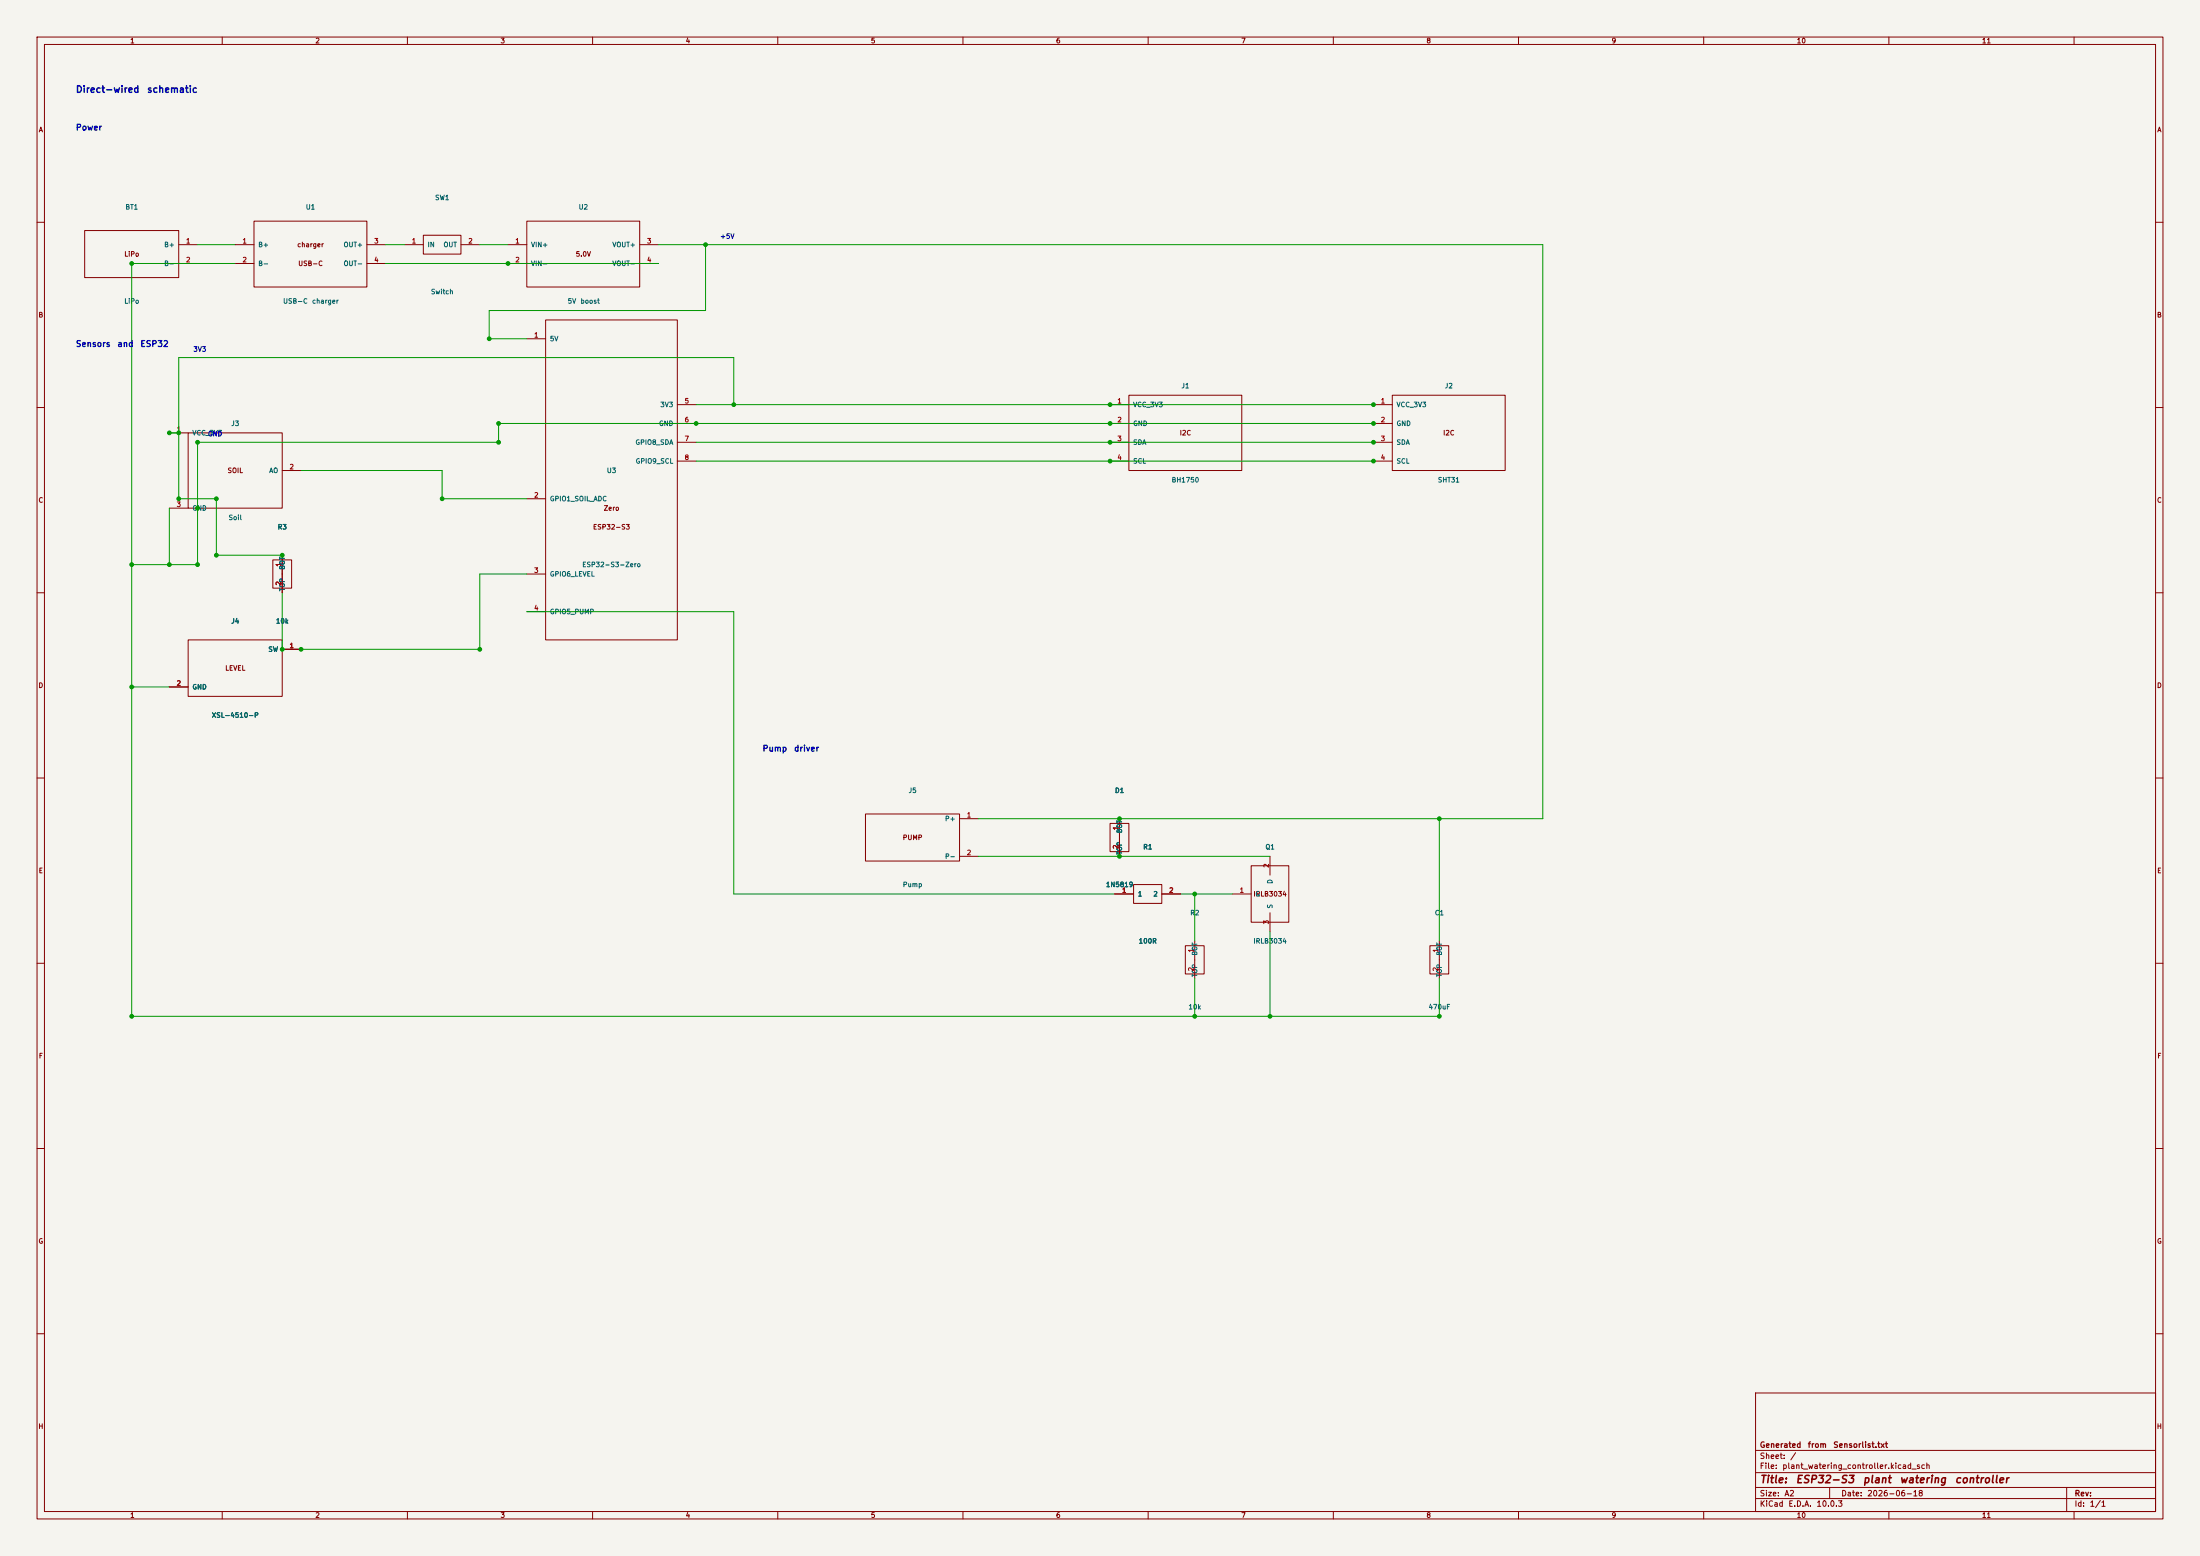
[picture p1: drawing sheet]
(kicad_sch
 (version 20250114)
 (generator "eeschema")
 (generator_version "2.0")
 (paper "A2")
 (title_block
  (title "ESP32-S3 plant watering controller")
  (date "2026-06-18")
  (company "Generated from Sensorlist.txt"))
 (lib_symbols
  (symbol "PlantWatering:Battery_2_Right"
   (pin_names (offset 1.016)) (exclude_from_sim no) (in_bom yes) (on_board yes)
   (property "Reference" "BT" (at 0 -8.89 0) (effects (font (size 1.27 1.27))))
   (property "Value" "Battery_2_Right" (at 0 8.89 0) (effects (font (size 1.27 1.27))))
   (property "Footprint" "" (at 0 0 0) (effects (font (size 1.27 1.27)) (hide yes)))
   (property "Datasheet" "" (at 0 0 0) (effects (font (size 1.27 1.27)) (hide yes)))
   (property "Description" "Two-pin battery connector" (at 0 0 0) (effects (font (size 1.27 1.27)) (hide yes)))
   (symbol "Battery_2_Right_0_1"
    (rectangle (start -12.7 -6.35) (end 12.7 6.35) (stroke (width 0) (type default)) (fill (type none)))
    (text "LiPo" (at 0 0 0) (effects (font (size 1.27 1.27)))))
   (symbol "Battery_2_Right_1_1"
    (pin passive line (at 17.78 2.54 180) (length 5.08) (name "B+" (effects (font (size 1.27 1.27)))) (number "1" (effects (font (size 1.27 1.27)))))
    (pin passive line (at 17.78 -2.54 180) (length 5.08) (name "B-" (effects (font (size 1.27 1.27)))) (number "2" (effects (font (size 1.27 1.27))))))
   (embedded_fonts no))
  (symbol "PlantWatering:Charger_K548"
   (pin_names (offset 1.016)) (exclude_from_sim no) (in_bom yes) (on_board yes)
   (property "Reference" "U" (at 0 -11.43 0) (effects (font (size 1.27 1.27))))
   (property "Value" "Charger_K548" (at 0 11.43 0) (effects (font (size 1.27 1.27))))
   (property "Footprint" "" (at 0 0 0) (effects (font (size 1.27 1.27)) (hide yes)))
   (property "Datasheet" "TP4056 charger module / K548 product page" (at 0 0 0) (effects (font (size 1.27 1.27)) (hide yes)))
   (property "Description" "USB-C 1S Li-ion/LiPo charger module" (at 0 0 0) (effects (font (size 1.27 1.27)) (hide yes)))
   (symbol "Charger_K548_0_1"
    (rectangle (start -15.24 -8.89) (end 15.24 8.89) (stroke (width 0) (type default)) (fill (type none)))
    (text "USB-C" (at 0 -2.54 0) (effects (font (size 1.27 1.27))))
    (text "charger" (at 0 2.54 0) (effects (font (size 1.27 1.27)))))
   (symbol "Charger_K548_1_1"
    (pin passive line (at -20.32 2.54 0) (length 5.08) (name "B+" (effects (font (size 1.27 1.27)))) (number "1" (effects (font (size 1.27 1.27)))))
    (pin passive line (at -20.32 -2.54 0) (length 5.08) (name "B-" (effects (font (size 1.27 1.27)))) (number "2" (effects (font (size 1.27 1.27)))))
    (pin passive line (at 20.32 2.54 180) (length 5.08) (name "OUT+" (effects (font (size 1.27 1.27)))) (number "3" (effects (font (size 1.27 1.27)))))
    (pin passive line (at 20.32 -2.54 180) (length 5.08) (name "OUT-" (effects (font (size 1.27 1.27)))) (number "4" (effects (font (size 1.27 1.27))))))
   (embedded_fonts no))
  (symbol "PlantWatering:Switch_Inline"
   (pin_names (offset 1.016)) (exclude_from_sim no) (in_bom yes) (on_board yes)
   (property "Reference" "SW" (at 0 -6.35 0) (effects (font (size 1.27 1.27))))
   (property "Value" "Switch_Inline" (at 0 6.35 0) (effects (font (size 1.27 1.27))))
   (property "Footprint" "" (at 0 0 0) (effects (font (size 1.27 1.27)) (hide yes)))
   (property "Datasheet" "" (at 0 0 0) (effects (font (size 1.27 1.27)) (hide yes)))
   (property "Description" "Main power switch" (at 0 0 0) (effects (font (size 1.27 1.27)) (hide yes)))
   (symbol "Switch_Inline_0_1"
    (rectangle (start -5.08 -2.54) (end 5.08 2.54) (stroke (width 0) (type default)) (fill (type none))))
   (symbol "Switch_Inline_1_1"
    (pin passive line (at -10.16 0 0) (length 5.08) (name "IN" (effects (font (size 1.27 1.27)))) (number "1" (effects (font (size 1.27 1.27)))))
    (pin passive line (at 10.16 0 180) (length 5.08) (name "OUT" (effects (font (size 1.27 1.27)))) (number "2" (effects (font (size 1.27 1.27))))))
   (embedded_fonts no))
  (symbol "PlantWatering:Boost_K585"
   (pin_names (offset 1.016)) (exclude_from_sim no) (in_bom yes) (on_board yes)
   (property "Reference" "U" (at 0 -11.43 0) (effects (font (size 1.27 1.27))))
   (property "Value" "Boost_K585" (at 0 11.43 0) (effects (font (size 1.27 1.27))))
   (property "Footprint" "" (at 0 0 0) (effects (font (size 1.27 1.27)) (hide yes)))
   (property "Datasheet" "MT3608 boost converter module / K585 product page" (at 0 0 0) (effects (font (size 1.27 1.27)) (hide yes)))
   (property "Description" "Adjustable boost converter set to 5.0 V" (at 0 0 0) (effects (font (size 1.27 1.27)) (hide yes)))
   (symbol "Boost_K585_0_1"
    (rectangle (start -15.24 -8.89) (end 15.24 8.89) (stroke (width 0) (type default)) (fill (type none)))
    (text "5.0V" (at 0 0 0) (effects (font (size 1.27 1.27)))))
   (symbol "Boost_K585_1_1"
    (pin passive line (at -20.32 2.54 0) (length 5.08) (name "VIN+" (effects (font (size 1.27 1.27)))) (number "1" (effects (font (size 1.27 1.27)))))
    (pin passive line (at -20.32 -2.54 0) (length 5.08) (name "VIN-" (effects (font (size 1.27 1.27)))) (number "2" (effects (font (size 1.27 1.27)))))
    (pin passive line (at 20.32 2.54 180) (length 5.08) (name "VOUT+" (effects (font (size 1.27 1.27)))) (number "3" (effects (font (size 1.27 1.27)))))
    (pin passive line (at 20.32 -2.54 180) (length 5.08) (name "VOUT-" (effects (font (size 1.27 1.27)))) (number "4" (effects (font (size 1.27 1.27))))))
   (embedded_fonts no))
  (symbol "PlantWatering:ESP32_S3_ZERO"
   (pin_names (offset 1.016)) (exclude_from_sim no) (in_bom yes) (on_board yes)
   (property "Reference" "U" (at 0 -19.05 0) (effects (font (size 1.27 1.27))))
   (property "Value" "ESP32_S3_ZERO" (at 0 19.05 0) (effects (font (size 1.27 1.27))))
   (property "Footprint" "" (at 0 0 0) (effects (font (size 1.27 1.27)) (hide yes)))
   (property "Datasheet" "https://www.waveshare.com/wiki/ESP32-S3-Zero" (at 0 0 0) (effects (font (size 1.27 1.27)) (hide yes)))
   (property "Description" "ESP32-S3-Zero wiring pins used in this design" (at 0 0 0) (effects (font (size 1.27 1.27)) (hide yes)))
   (symbol "ESP32_S3_ZERO_0_1"
    (rectangle (start -15.24 -16.51) (end 15.24 16.51) (stroke (width 0) (type default)) (fill (type none)))
    (text "ESP32-S3" (at 0 -2.54 0) (effects (font (size 1.27 1.27))))
    (text "Zero" (at 0 2.54 0) (effects (font (size 1.27 1.27)))))
   (symbol "ESP32_S3_ZERO_1_1"
    (pin passive line (at -20.32 10.16 0) (length 5.08) (name "5V" (effects (font (size 1.27 1.27)))) (number "1" (effects (font (size 1.27 1.27)))))
    (pin passive line (at -20.32 5.08 0) (length 5.08) (name "GND" (effects (font (size 1.27 1.27)))) (number "2" (effects (font (size 1.27 1.27)))))
    (pin passive line (at -20.32 0 0) (length 5.08) (name "3V3" (effects (font (size 1.27 1.27)))) (number "3" (effects (font (size 1.27 1.27)))))
    (pin passive line (at -20.32 -5.08 0) (length 5.08) (name "GPIO4_SOIL_AO" (effects (font (size 1.27 1.27)))) (number "4" (effects (font (size 1.27 1.27)))))
    (pin passive line (at 20.32 10.16 180) (length 5.08) (name "GPIO8_SDA" (effects (font (size 1.27 1.27)))) (number "5" (effects (font (size 1.27 1.27)))))
    (pin passive line (at 20.32 5.08 180) (length 5.08) (name "GPIO9_SCL" (effects (font (size 1.27 1.27)))) (number "6" (effects (font (size 1.27 1.27)))))
    (pin passive line (at 20.32 0 180) (length 5.08) (name "GPIO5_LEVEL" (effects (font (size 1.27 1.27)))) (number "7" (effects (font (size 1.27 1.27)))))
    (pin passive line (at 20.32 -5.08 180) (length 5.08) (name "GPIO12_PUMP" (effects (font (size 1.27 1.27)))) (number "8" (effects (font (size 1.27 1.27))))))
   (embedded_fonts no))
  (symbol "PlantWatering:I2C_BH1750"
   (pin_names (offset 1.016)) (exclude_from_sim no) (in_bom yes) (on_board yes)
   (property "Reference" "J" (at 0 -13.97 0) (effects (font (size 1.27 1.27))))
   (property "Value" "I2C_BH1750" (at 0 13.97 0) (effects (font (size 1.27 1.27))))
   (property "Footprint" "Connector_JST:JST_XH_B5B-XH-A_1x05_P2.50mm_Vertical" (at 0 0 0) (effects (font (size 1.27 1.27)) (hide yes)))
   (property "Datasheet" "ROHM BH1750FVI datasheet" (at 0 0 0) (effects (font (size 1.27 1.27)) (hide yes)))
   (property "Description" "GY-302 BH1750 light sensor connector" (at 0 0 0) (effects (font (size 1.27 1.27)) (hide yes)))
   (symbol "I2C_BH1750_0_1"
    (rectangle (start -15.24 -11.43) (end 15.24 11.43) (stroke (width 0) (type default)) (fill (type none)))
    (text "BH1750" (at 0 0 0) (effects (font (size 1.27 1.27)))))
   (symbol "I2C_BH1750_1_1"
    (pin passive line (at -20.32 10.16 0) (length 5.08) (name "VCC_3V3" (effects (font (size 1.27 1.27)))) (number "1" (effects (font (size 1.27 1.27)))))
    (pin passive line (at -20.32 5.08 0) (length 5.08) (name "GND" (effects (font (size 1.27 1.27)))) (number "2" (effects (font (size 1.27 1.27)))))
    (pin passive line (at -20.32 0 0) (length 5.08) (name "SDA" (effects (font (size 1.27 1.27)))) (number "3" (effects (font (size 1.27 1.27)))))
    (pin passive line (at -20.32 -5.08 0) (length 5.08) (name "SCL" (effects (font (size 1.27 1.27)))) (number "4" (effects (font (size 1.27 1.27)))))
    (pin passive line (at -20.32 -10.16 0) (length 5.08) (name "ADDR_GND" (effects (font (size 1.27 1.27)))) (number "5" (effects (font (size 1.27 1.27))))))
   (embedded_fonts no))
  (symbol "PlantWatering:I2C_SHT30"
   (pin_names (offset 1.016)) (exclude_from_sim no) (in_bom yes) (on_board yes)
   (property "Reference" "J" (at 0 -12.7 0) (effects (font (size 1.27 1.27))))
   (property "Value" "I2C_SHT30" (at 0 12.7 0) (effects (font (size 1.27 1.27))))
   (property "Footprint" "Connector_JST:JST_XH_B4B-XH-A_1x04_P2.50mm_Vertical" (at 0 0 0) (effects (font (size 1.27 1.27)) (hide yes)))
   (property "Datasheet" "Sensirion SHT3x-DIS datasheet" (at 0 0 0) (effects (font (size 1.27 1.27)) (hide yes)))
   (property "Description" "SHT30/SHT31 temperature and humidity sensor connector" (at 0 0 0) (effects (font (size 1.27 1.27)) (hide yes)))
   (symbol "I2C_SHT30_0_1"
    (rectangle (start -15.24 -10.16) (end 15.24 10.16) (stroke (width 0) (type default)) (fill (type none)))
    (text "SHT30" (at 0 0 0) (effects (font (size 1.27 1.27)))))
   (symbol "I2C_SHT30_1_1"
    (pin passive line (at -20.32 7.62 0) (length 5.08) (name "VCC_3V3" (effects (font (size 1.27 1.27)))) (number "1" (effects (font (size 1.27 1.27)))))
    (pin passive line (at -20.32 2.54 0) (length 5.08) (name "GND" (effects (font (size 1.27 1.27)))) (number "2" (effects (font (size 1.27 1.27)))))
    (pin passive line (at -20.32 -2.54 0) (length 5.08) (name "SDA" (effects (font (size 1.27 1.27)))) (number "3" (effects (font (size 1.27 1.27)))))
    (pin passive line (at -20.32 -7.62 0) (length 5.08) (name "SCL" (effects (font (size 1.27 1.27)))) (number "4" (effects (font (size 1.27 1.27))))))
   (embedded_fonts no))
  (symbol "PlantWatering:Soil_3_Right"
   (pin_names (offset 1.016)) (exclude_from_sim no) (in_bom yes) (on_board yes)
   (property "Reference" "J" (at 0 -11.43 0) (effects (font (size 1.27 1.27))))
   (property "Value" "Soil_3_Right" (at 0 11.43 0) (effects (font (size 1.27 1.27))))
   (property "Footprint" "Connector_JST:JST_XH_B3B-XH-A_1x03_P2.50mm_Vertical" (at 0 0 0) (effects (font (size 1.27 1.27)) (hide yes)))
   (property "Datasheet" "K2112 soil moisture module product page" (at 0 0 0) (effects (font (size 1.27 1.27)) (hide yes)))
   (property "Description" "Soil moisture sensor analog connector" (at 0 0 0) (effects (font (size 1.27 1.27)) (hide yes)))
   (symbol "Soil_3_Right_0_1"
    (rectangle (start -12.7 -8.89) (end 12.7 8.89) (stroke (width 0) (type default)) (fill (type none)))
    (text "SOIL" (at 0 0 0) (effects (font (size 1.27 1.27)))))
   (symbol "Soil_3_Right_1_1"
    (pin passive line (at 17.78 5.08 180) (length 5.08) (name "VCC_3V3" (effects (font (size 1.27 1.27)))) (number "1" (effects (font (size 1.27 1.27)))))
    (pin passive line (at 17.78 0 180) (length 5.08) (name "GND" (effects (font (size 1.27 1.27)))) (number "2" (effects (font (size 1.27 1.27)))))
    (pin passive line (at 17.78 -5.08 180) (length 5.08) (name "AO" (effects (font (size 1.27 1.27)))) (number "3" (effects (font (size 1.27 1.27))))))
   (embedded_fonts no))
  (symbol "PlantWatering:Pump_2_Right"
   (pin_names (offset 1.016)) (exclude_from_sim no) (in_bom yes) (on_board yes)
   (property "Reference" "J" (at 0 -8.89 0) (effects (font (size 1.27 1.27))))
   (property "Value" "Pump_2_Right" (at 0 8.89 0) (effects (font (size 1.27 1.27))))
   (property "Footprint" "Connector_JST:JST_XH_B2B-XH-A_1x02_P2.50mm_Vertical" (at 0 0 0) (effects (font (size 1.27 1.27)) (hide yes)))
   (property "Datasheet" "DC pump 3-5V / 200mA product page" (at 0 0 0) (effects (font (size 1.27 1.27)) (hide yes)))
   (property "Description" "Pump connector" (at 0 0 0) (effects (font (size 1.27 1.27)) (hide yes)))
   (symbol "Pump_2_Right_0_1"
    (rectangle (start -12.7 -6.35) (end 12.7 6.35) (stroke (width 0) (type default)) (fill (type none)))
    (text "PUMP" (at 0 0 0) (effects (font (size 1.27 1.27)))))
   (symbol "Pump_2_Right_1_1"
    (pin passive line (at 17.78 5.08 180) (length 5.08) (name "P+" (effects (font (size 1.27 1.27)))) (number "1" (effects (font (size 1.27 1.27)))))
    (pin passive line (at 17.78 -5.08 180) (length 5.08) (name "P-" (effects (font (size 1.27 1.27)))) (number "2" (effects (font (size 1.27 1.27))))))
   (embedded_fonts no))
  (symbol "PlantWatering:Part_2_H"
   (pin_names (offset 1.016)) (exclude_from_sim no) (in_bom yes) (on_board yes)
   (property "Reference" "R" (at 0 -5.08 0) (effects (font (size 1.27 1.27))))
   (property "Value" "Part_2_H" (at 0 5.08 0) (effects (font (size 1.27 1.27))))
   (property "Footprint" "" (at 0 0 0) (effects (font (size 1.27 1.27)) (hide yes)))
   (property "Datasheet" "" (at 0 0 0) (effects (font (size 1.27 1.27)) (hide yes)))
   (property "Description" "Generic two-pin horizontal part" (at 0 0 0) (effects (font (size 1.27 1.27)) (hide yes)))
   (symbol "Part_2_H_0_1"
    (rectangle (start -3.81 -2.54) (end 3.81 2.54) (stroke (width 0) (type default)) (fill (type none))))
   (symbol "Part_2_H_1_1"
    (pin passive line (at -8.89 0 0) (length 5.08) (name "1" (effects (font (size 1.27 1.27)))) (number "1" (effects (font (size 1.27 1.27)))))
    (pin passive line (at 8.89 0 180) (length 5.08) (name "2" (effects (font (size 1.27 1.27)))) (number "2" (effects (font (size 1.27 1.27))))))
   (embedded_fonts no))
  (symbol "PlantWatering:Part_2_V"
   (pin_names (offset 1.016)) (exclude_from_sim no) (in_bom yes) (on_board yes)
   (property "Reference" "D" (at 5.08 0 90) (effects (font (size 1.27 1.27))))
   (property "Value" "Part_2_V" (at -5.08 0 90) (effects (font (size 1.27 1.27))))
   (property "Footprint" "" (at 0 0 0) (effects (font (size 1.27 1.27)) (hide yes)))
   (property "Datasheet" "" (at 0 0 0) (effects (font (size 1.27 1.27)) (hide yes)))
   (property "Description" "Generic two-pin vertical part" (at 0 0 0) (effects (font (size 1.27 1.27)) (hide yes)))
   (symbol "Part_2_V_0_1"
    (rectangle (start -2.54 -3.81) (end 2.54 3.81) (stroke (width 0) (type default)) (fill (type none))))
   (symbol "Part_2_V_1_1"
    (pin passive line (at 0 5.08 270) (length 5.08) (name "TOP" (effects (font (size 1.27 1.27)))) (number "1" (effects (font (size 1.27 1.27)))))
    (pin passive line (at 0 -5.08 90) (length 5.08) (name "BOT" (effects (font (size 1.27 1.27)))) (number "2" (effects (font (size 1.27 1.27))))))
   (embedded_fonts no))
  (symbol "PlantWatering:MOSFET_IRLB3034"
   (pin_names (offset 1.016)) (exclude_from_sim no) (in_bom yes) (on_board yes)
   (property "Reference" "Q" (at 0 -13.97 0) (effects (font (size 1.27 1.27))))
   (property "Value" "MOSFET_IRLB3034" (at 0 13.97 0) (effects (font (size 1.27 1.27))))
   (property "Footprint" "Package_TO_SOT_THT:TO-220-3_Vertical" (at 0 0 0) (effects (font (size 1.27 1.27)) (hide yes)))
   (property "Datasheet" "IRLB3034 datasheet" (at 0 0 0) (effects (font (size 1.27 1.27)) (hide yes)))
   (property "Description" "N-channel MOSFET, TO-220: pin 1 gate, pin 2/tab drain, pin 3 source" (at 0 0 0) (effects (font (size 1.27 1.27)) (hide yes)))
   (symbol "MOSFET_IRLB3034_0_1"
    (rectangle (start -5.08 -7.62) (end 5.08 7.62) (stroke (width 0) (type default)) (fill (type none)))
    (text "IRLB3034" (at 0 0 0) (effects (font (size 1.27 1.27)))))
   (symbol "MOSFET_IRLB3034_1_1"
    (pin passive line (at -10.16 0 0) (length 5.08) (name "G" (effects (font (size 1.27 1.27)))) (number "1" (effects (font (size 1.27 1.27)))))
    (pin passive line (at 0 10.16 270) (length 5.08) (name "D" (effects (font (size 1.27 1.27)))) (number "2" (effects (font (size 1.27 1.27)))))
    (pin passive line (at 0 -10.16 90) (length 5.08) (name "S" (effects (font (size 1.27 1.27)))) (number "3" (effects (font (size 1.27 1.27))))))
   (embedded_fonts no))











































  (symbol "PlantWatering:ESP32_S3_ZERO_DIRECT"
   (pin_names (offset 1.016)) (exclude_from_sim no) (in_bom yes) (on_board yes)
   (property "Reference" "U" (at 0 -36.83 0) (effects (font (size 1.27 1.27))))
   (property "Value" "ESP32_S3_ZERO_DIRECT" (at 0 36.83 0) (effects (font (size 1.27 1.27))))
   (property "Footprint" "" (at 0 0 0) (effects (font (size 1.27 1.27)) (hide yes)))
   (property "Datasheet" "https://www.waveshare.com/wiki/ESP32-S3-Zero" (at 0 0 0) (effects (font (size 1.27 1.27)) (hide yes)))
   (property "Description" "ESP32-S3-Zero pins grouped by connected circuit for clean direct wiring" (at 0 0 0) (effects (font (size 1.27 1.27)) (hide yes)))
   (symbol "ESP32_S3_ZERO_DIRECT_0_1"
    (rectangle (start -17.78 -33.02) (end 17.78 53.34) (stroke (width 0) (type default)) (fill (type none)))
    (text "ESP32-S3" (at 0 -2.54 0) (effects (font (size 1.27 1.27))))
    (text "Zero" (at 0 2.54 0) (effects (font (size 1.27 1.27)))))
   (symbol "ESP32_S3_ZERO_DIRECT_1_1"
    (pin passive line (at -22.86 48.26 0) (length 5.08) (name "5V" (effects (font (size 1.27 1.27)))) (number "1" (effects (font (size 1.27 1.27)))))
    (pin passive line (at -22.86 5.08 0) (length 5.08) (name "GPIO1_SOIL_ADC" (effects (font (size 1.27 1.27)))) (number "2" (effects (font (size 1.27 1.27)))))
    (pin passive line (at -22.86 -15.24 0) (length 5.08) (name "GPIO6_LEVEL" (effects (font (size 1.27 1.27)))) (number "3" (effects (font (size 1.27 1.27)))))
    (pin passive line (at -22.86 -25.4 0) (length 5.08) (name "GPIO5_PUMP" (effects (font (size 1.27 1.27)))) (number "4" (effects (font (size 1.27 1.27)))))
    (pin passive line (at 22.86 30.48 180) (length 5.08) (name "3V3" (effects (font (size 1.27 1.27)))) (number "5" (effects (font (size 1.27 1.27)))))
    (pin passive line (at 22.86 25.4 180) (length 5.08) (name "GND" (effects (font (size 1.27 1.27)))) (number "6" (effects (font (size 1.27 1.27)))))
    (pin passive line (at 22.86 20.32 180) (length 5.08) (name "GPIO8_SDA" (effects (font (size 1.27 1.27)))) (number "7" (effects (font (size 1.27 1.27)))))
    (pin passive line (at 22.86 15.24 180) (length 5.08) (name "GPIO9_SCL" (effects (font (size 1.27 1.27)))) (number "8" (effects (font (size 1.27 1.27))))))
   (embedded_fonts no))
  (symbol "PlantWatering:I2C_4_LEFT_DIRECT"
   (pin_names (offset 1.016)) (exclude_from_sim no) (in_bom yes) (on_board yes)
   (property "Reference" "J" (at 0 -12.7 0) (effects (font (size 1.27 1.27))))
   (property "Value" "I2C_4_LEFT_DIRECT" (at 0 12.7 0) (effects (font (size 1.27 1.27))))
   (property "Footprint" "Connector_JST:JST_XH_B4B-XH-A_1x04_P2.50mm_Vertical" (at 0 0 0) (effects (font (size 1.27 1.27)) (hide yes)))
   (property "Datasheet" "" (at 0 0 0) (effects (font (size 1.27 1.27)) (hide yes)))
   (property "Description" "Four-wire I2C module connector" (at 0 0 0) (effects (font (size 1.27 1.27)) (hide yes)))
   (symbol "I2C_4_LEFT_DIRECT_0_1"
    (rectangle (start -15.24 -10.16) (end 15.24 10.16) (stroke (width 0) (type default)) (fill (type none)))
    (text "I2C" (at 0 0 0) (effects (font (size 1.27 1.27)))))
   (symbol "I2C_4_LEFT_DIRECT_1_1"
    (pin passive line (at -20.32 7.62 0) (length 5.08) (name "VCC_3V3" (effects (font (size 1.27 1.27)))) (number "1" (effects (font (size 1.27 1.27)))))
    (pin passive line (at -20.32 2.54 0) (length 5.08) (name "GND" (effects (font (size 1.27 1.27)))) (number "2" (effects (font (size 1.27 1.27)))))
    (pin passive line (at -20.32 -2.54 0) (length 5.08) (name "SDA" (effects (font (size 1.27 1.27)))) (number "3" (effects (font (size 1.27 1.27)))))
    (pin passive line (at -20.32 -7.62 0) (length 5.08) (name "SCL" (effects (font (size 1.27 1.27)))) (number "4" (effects (font (size 1.27 1.27))))))
   (embedded_fonts no))
  (symbol "PlantWatering:Soil_Mixed_DIRECT"
   (pin_names (offset 1.016)) (exclude_from_sim no) (in_bom yes) (on_board yes)
   (property "Reference" "J" (at 0 -12.7 0) (effects (font (size 1.27 1.27))))
   (property "Value" "Soil_Mixed_DIRECT" (at 0 12.7 0) (effects (font (size 1.27 1.27))))
   (property "Footprint" "Connector_JST:JST_XH_B3B-XH-A_1x03_P2.50mm_Vertical" (at 0 0 0) (effects (font (size 1.27 1.27)) (hide yes)))
   (property "Datasheet" "K2112 soil moisture module product page" (at 0 0 0) (effects (font (size 1.27 1.27)) (hide yes)))
   (property "Description" "Soil module connector arranged to avoid crossing wires" (at 0 0 0) (effects (font (size 1.27 1.27)) (hide yes)))
   (symbol "Soil_Mixed_DIRECT_0_1"
    (rectangle (start -12.7 -10.16) (end 12.7 10.16) (stroke (width 0) (type default)) (fill (type none)))
    (text "SOIL" (at 0 0 0) (effects (font (size 1.27 1.27)))))
   (symbol "Soil_Mixed_DIRECT_1_1"
    (pin passive line (at -17.78 10.16 0) (length 5.08) (name "VCC_3V3" (effects (font (size 1.27 1.27)))) (number "1" (effects (font (size 1.27 1.27)))))
    (pin passive line (at 17.78 0 180) (length 5.08) (name "AO" (effects (font (size 1.27 1.27)))) (number "2" (effects (font (size 1.27 1.27)))))
    (pin passive line (at -17.78 -10.16 0) (length 5.08) (name "GND" (effects (font (size 1.27 1.27)))) (number "3" (effects (font (size 1.27 1.27))))))
   (embedded_fonts no))
  (symbol "PlantWatering:Level_Mixed_DIRECT"
   (pin_names (offset 1.016)) (exclude_from_sim no) (in_bom yes) (on_board yes)
   (property "Reference" "J" (at 0 -10.16 0) (effects (font (size 1.27 1.27))))
   (property "Value" "Level_Mixed_DIRECT" (at 0 10.16 0) (effects (font (size 1.27 1.27))))
   (property "Footprint" "Connector_JST:JST_XH_B2B-XH-A_1x02_P2.50mm_Vertical" (at 0 0 0) (effects (font (size 1.27 1.27)) (hide yes)))
   (property "Datasheet" "https://elimex.bg/product/91654-datchik-za-nivo-xsl-4510-p" (at 0 0 0) (effects (font (size 1.27 1.27)) (hide yes)))
   (property "Description" "XSL-4510-P passive tank float switch connector arranged to avoid crossing wires" (at 0 0 0) (effects (font (size 1.27 1.27)) (hide yes)))
   (symbol "Level_Mixed_DIRECT_0_1"
    (rectangle (start -12.7 -7.62) (end 12.7 7.62) (stroke (width 0) (type default)) (fill (type none)))
    (text "LEVEL" (at 0 0 0) (effects (font (size 1.27 1.27)))))
   (symbol "Level_Mixed_DIRECT_1_1"
    (pin passive line (at 17.78 5.08 180) (length 5.08) (name "SW" (effects (font (size 1.27 1.27)))) (number "1" (effects (font (size 1.27 1.27)))))
    (pin passive line (at -17.78 -5.08 0) (length 5.08) (name "GND" (effects (font (size 1.27 1.27)))) (number "2" (effects (font (size 1.27 1.27))))))
   (embedded_fonts no)))
 (text "Direct-wired schematic" (exclude_from_sim no) (at 20.32 25.4 0) (effects (font (size 1.8 1.8) (bold yes)) (justify left bottom)))
 (text "Power" (exclude_from_sim no) (at 20.32 35.56 0) (effects (font (size 1.6 1.6) (bold yes)) (justify left bottom)))
 (text "Sensors and ESP32" (exclude_from_sim no) (at 20.32 93.98 0) (effects (font (size 1.6 1.6) (bold yes)) (justify left bottom)))
 (text "Pump driver" (exclude_from_sim no) (at 205.74 203.2 0) (effects (font (size 1.6 1.6) (bold yes)) (justify left bottom)))
 (symbol (lib_id "PlantWatering:Battery_2_Right") (at 35.56 68.58 0) (unit 1) (exclude_from_sim no) (in_bom yes) (on_board yes) (dnp no)
  (property "Reference" "BT1" (at 35.56 55.88 0) (effects (font (size 1.27 1.27))))
  (property "Value" "LiPo" (at 35.56 81.28 0) (effects (font (size 1.27 1.27))))
  (property "Footprint" "" (at 35.56 68.58 0) (effects (font (size 1.27 1.27)) (hide yes)))
  (property "Datasheet" "https://www.ardboard.com/li-po-103450-3.7v-2000mah-jst-battery" (at 35.56 68.58 0) (effects (font (size 1.27 1.27)) (hide yes)))
  (property "Description" "" (at 35.56 68.58 0) (effects (font (size 1.27 1.27)) (hide yes)))
  (pin "1")
  (pin "2"))
 (symbol (lib_id "PlantWatering:Charger_K548") (at 83.82 68.58 0) (unit 1) (exclude_from_sim no) (in_bom yes) (on_board yes) (dnp no)
  (property "Reference" "U1" (at 83.82 55.88 0) (effects (font (size 1.27 1.27))))
  (property "Value" "USB-C charger" (at 83.82 81.28 0) (effects (font (size 1.27 1.27))))
  (property "Footprint" "" (at 83.82 68.58 0) (effects (font (size 1.27 1.27)) (hide yes)))
  (property "Datasheet" "K548 / TP4056-style charger module" (at 83.82 68.58 0) (effects (font (size 1.27 1.27)) (hide yes)))
  (property "Description" "" (at 83.82 68.58 0) (effects (font (size 1.27 1.27)) (hide yes)))
  (pin "1")
  (pin "2")
  (pin "3")
  (pin "4"))
 (symbol (lib_id "PlantWatering:Switch_Inline") (at 119.38 66.04 0) (unit 1) (exclude_from_sim no) (in_bom yes) (on_board yes) (dnp no)
  (property "Reference" "SW1" (at 119.38 53.34 0) (effects (font (size 1.27 1.27))))
  (property "Value" "Switch" (at 119.38 78.74 0) (effects (font (size 1.27 1.27))))
  (property "Footprint" "" (at 119.38 66.04 0) (effects (font (size 1.27 1.27)) (hide yes)))
  (property "Datasheet" "" (at 119.38 66.04 0) (effects (font (size 1.27 1.27)) (hide yes)))
  (property "Description" "" (at 119.38 66.04 0) (effects (font (size 1.27 1.27)) (hide yes)))
  (pin "1")
  (pin "2"))
 (symbol (lib_id "PlantWatering:Boost_K585") (at 157.48 68.58 0) (unit 1) (exclude_from_sim no) (in_bom yes) (on_board yes) (dnp no)
  (property "Reference" "U2" (at 157.48 55.88 0) (effects (font (size 1.27 1.27))))
  (property "Value" "5V boost" (at 157.48 81.28 0) (effects (font (size 1.27 1.27))))
  (property "Footprint" "" (at 157.48 68.58 0) (effects (font (size 1.27 1.27)) (hide yes)))
  (property "Datasheet" "MT3608-style boost converter module" (at 157.48 68.58 0) (effects (font (size 1.27 1.27)) (hide yes)))
  (property "Description" "" (at 157.48 68.58 0) (effects (font (size 1.27 1.27)) (hide yes)))
  (pin "1")
  (pin "2")
  (pin "3")
  (pin "4"))
 (symbol (lib_id "PlantWatering:ESP32_S3_ZERO_DIRECT") (at 165.1 139.7 0) (unit 1) (exclude_from_sim no) (in_bom yes) (on_board yes) (dnp no)
  (property "Reference" "U3" (at 165.1 127 0) (effects (font (size 1.27 1.27))))
  (property "Value" "ESP32-S3-Zero" (at 165.1 152.4 0) (effects (font (size 1.27 1.27))))
  (property "Footprint" "" (at 165.1 139.7 0) (effects (font (size 1.27 1.27)) (hide yes)))
  (property "Datasheet" "https://www.waveshare.com/wiki/ESP32-S3-Zero" (at 165.1 139.7 0) (effects (font (size 1.27 1.27)) (hide yes)))
  (property "Description" "" (at 165.1 139.7 0) (effects (font (size 1.27 1.27)) (hide yes)))
  (pin "1")
  (pin "2")
  (pin "3")
  (pin "4")
  (pin "5")
  (pin "6")
  (pin "7")
  (pin "8"))
 (symbol (lib_id "PlantWatering:I2C_4_LEFT_DIRECT") (at 320.04 116.84 0) (unit 1) (exclude_from_sim no) (in_bom yes) (on_board yes) (dnp no)
  (property "Reference" "J1" (at 320.04 104.14 0) (effects (font (size 1.27 1.27))))
  (property "Value" "BH1750" (at 320.04 129.54 0) (effects (font (size 1.27 1.27))))
  (property "Footprint" "Connector_JST:JST_XH_B4B-XH-A_1x04_P2.50mm_Vertical" (at 320.04 116.84 0) (effects (font (size 1.27 1.27)) (hide yes)))
  (property "Datasheet" "ROHM BH1750FVI datasheet" (at 320.04 116.84 0) (effects (font (size 1.27 1.27)) (hide yes)))
  (property "Description" "4-wire connection shown; ADDR left at module default/low address wiring" (at 320.04 116.84 0) (effects (font (size 1.27 1.27)) (hide yes)))
  (pin "1")
  (pin "2")
  (pin "3")
  (pin "4"))
 (symbol (lib_id "PlantWatering:I2C_4_LEFT_DIRECT") (at 391.16 116.84 0) (unit 1) (exclude_from_sim no) (in_bom yes) (on_board yes) (dnp no)
  (property "Reference" "J2" (at 391.16 104.14 0) (effects (font (size 1.27 1.27))))
  (property "Value" "SHT31" (at 391.16 129.54 0) (effects (font (size 1.27 1.27))))
  (property "Footprint" "Connector_JST:JST_XH_B4B-XH-A_1x04_P2.50mm_Vertical" (at 391.16 116.84 0) (effects (font (size 1.27 1.27)) (hide yes)))
  (property "Datasheet" "Sensirion SHT3x-DIS datasheet" (at 391.16 116.84 0) (effects (font (size 1.27 1.27)) (hide yes)))
  (property "Description" "" (at 391.16 116.84 0) (effects (font (size 1.27 1.27)) (hide yes)))
  (pin "1")
  (pin "2")
  (pin "3")
  (pin "4"))
 (symbol (lib_id "PlantWatering:Soil_Mixed_DIRECT") (at 63.5 127 0) (unit 1) (exclude_from_sim no) (in_bom yes) (on_board yes) (dnp no)
  (property "Reference" "J3" (at 63.5 114.3 0) (effects (font (size 1.27 1.27))))
  (property "Value" "Soil" (at 63.5 139.7 0) (effects (font (size 1.27 1.27))))
  (property "Footprint" "Connector_JST:JST_XH_B3B-XH-A_1x03_P2.50mm_Vertical" (at 63.5 127 0) (effects (font (size 1.27 1.27)) (hide yes)))
  (property "Datasheet" "" (at 63.5 127 0) (effects (font (size 1.27 1.27)) (hide yes)))
  (property "Description" "" (at 63.5 127 0) (effects (font (size 1.27 1.27)) (hide yes)))
  (pin "1")
  (pin "2")
  (pin "3"))
 (symbol (lib_id "PlantWatering:Level_Mixed_DIRECT") (at 63.5 180.34 0) (unit 1) (exclude_from_sim no) (in_bom yes) (on_board yes) (dnp no)
  (property "Reference" "J4" (at 63.5 167.64 0) (effects (font (size 1.27 1.27))))
  (property "Value" "XSL-4510-P" (at 63.5 193.04 0) (effects (font (size 1.27 1.27))))
  (property "Footprint" "Connector_JST:JST_XH_B2B-XH-A_1x02_P2.50mm_Vertical" (at 63.5 180.34 0) (effects (font (size 1.27 1.27)) (hide yes)))
  (property "Datasheet" "https://elimex.bg/product/91654-datchik-za-nivo-xsl-4510-p" (at 63.5 180.34 0) (effects (font (size 1.27 1.27)) (hide yes)))
  (property "Description" "Passive NC float switch; verify wet/dry polarity after mounting." (at 63.5 180.34 0) (effects (font (size 1.27 1.27)) (hide yes)))
  (pin "1")
  (pin "2"))
 (symbol (lib_id "PlantWatering:Part_2_V") (at 76.2 154.94 0) (unit 1) (exclude_from_sim no) (in_bom yes) (on_board yes) (dnp no)
  (property "Reference" "R3" (at 76.2 142.24 0) (effects (font (size 1.27 1.27))))
  (property "Value" "10k" (at 76.2 167.64 0) (effects (font (size 1.27 1.27))))
  (property "Footprint" "Resistor_THT:R_Axial_DIN0207_L6.3mm_D2.5mm_P7.62mm_Horizontal" (at 76.2 154.94 0) (effects (font (size 1.27 1.27)) (hide yes)))
  (property "Datasheet" "" (at 76.2 154.94 0) (effects (font (size 1.27 1.27)) (hide yes)))
  (property "Description" "" (at 76.2 154.94 0) (effects (font (size 1.27 1.27)) (hide yes)))
  (pin "1")
  (pin "2"))
 (symbol (lib_id "PlantWatering:Pump_2_Right") (at 246.38 226.06 0) (unit 1) (exclude_from_sim no) (in_bom yes) (on_board yes) (dnp no)
  (property "Reference" "J5" (at 246.38 213.36 0) (effects (font (size 1.27 1.27))))
  (property "Value" "Pump" (at 246.38 238.76 0) (effects (font (size 1.27 1.27))))
  (property "Footprint" "Connector_JST:JST_XH_B2B-XH-A_1x02_P2.50mm_Vertical" (at 246.38 226.06 0) (effects (font (size 1.27 1.27)) (hide yes)))
  (property "Datasheet" "" (at 246.38 226.06 0) (effects (font (size 1.27 1.27)) (hide yes)))
  (property "Description" "" (at 246.38 226.06 0) (effects (font (size 1.27 1.27)) (hide yes)))
  (pin "1")
  (pin "2"))
 (symbol (lib_id "PlantWatering:Part_2_V") (at 302.26 226.06 0) (unit 1) (exclude_from_sim no) (in_bom yes) (on_board yes) (dnp no)
  (property "Reference" "D1" (at 302.26 213.36 0) (effects (font (size 1.27 1.27))))
  (property "Value" "1N5819" (at 302.26 238.76 0) (effects (font (size 1.27 1.27))))
  (property "Footprint" "Diode_THT:D_DO-41_SOD81_P10.16mm_Horizontal" (at 302.26 226.06 0) (effects (font (size 1.27 1.27)) (hide yes)))
  (property "Datasheet" "" (at 302.26 226.06 0) (effects (font (size 1.27 1.27)) (hide yes)))
  (property "Description" "" (at 302.26 226.06 0) (effects (font (size 1.27 1.27)) (hide yes)))
  (pin "1")
  (pin "2"))
 (symbol (lib_id "PlantWatering:Part_2_H") (at 309.88 241.3 0) (unit 1) (exclude_from_sim no) (in_bom yes) (on_board yes) (dnp no)
  (property "Reference" "R1" (at 309.88 228.6 0) (effects (font (size 1.27 1.27))))
  (property "Value" "100R" (at 309.88 254 0) (effects (font (size 1.27 1.27))))
  (property "Footprint" "Resistor_THT:R_Axial_DIN0207_L6.3mm_D2.5mm_P7.62mm_Horizontal" (at 309.88 241.3 0) (effects (font (size 1.27 1.27)) (hide yes)))
  (property "Datasheet" "" (at 309.88 241.3 0) (effects (font (size 1.27 1.27)) (hide yes)))
  (property "Description" "" (at 309.88 241.3 0) (effects (font (size 1.27 1.27)) (hide yes)))
  (pin "1")
  (pin "2"))
 (symbol (lib_id "PlantWatering:Part_2_V") (at 322.58 259.08 0) (unit 1) (exclude_from_sim no) (in_bom yes) (on_board yes) (dnp no)
  (property "Reference" "R2" (at 322.58 246.38 0) (effects (font (size 1.27 1.27))))
  (property "Value" "10k" (at 322.58 271.78 0) (effects (font (size 1.27 1.27))))
  (property "Footprint" "Resistor_THT:R_Axial_DIN0207_L6.3mm_D2.5mm_P7.62mm_Horizontal" (at 322.58 259.08 0) (effects (font (size 1.27 1.27)) (hide yes)))
  (property "Datasheet" "" (at 322.58 259.08 0) (effects (font (size 1.27 1.27)) (hide yes)))
  (property "Description" "" (at 322.58 259.08 0) (effects (font (size 1.27 1.27)) (hide yes)))
  (pin "1")
  (pin "2"))
 (symbol (lib_id "PlantWatering:MOSFET_IRLB3034") (at 342.9 241.3 0) (unit 1) (exclude_from_sim no) (in_bom yes) (on_board yes) (dnp no)
  (property "Reference" "Q1" (at 342.9 228.6 0) (effects (font (size 1.27 1.27))))
  (property "Value" "IRLB3034" (at 342.9 254 0) (effects (font (size 1.27 1.27))))
  (property "Footprint" "Package_TO_SOT_THT:TO-220-3_Vertical" (at 342.9 241.3 0) (effects (font (size 1.27 1.27)) (hide yes)))
  (property "Datasheet" "" (at 342.9 241.3 0) (effects (font (size 1.27 1.27)) (hide yes)))
  (property "Description" "" (at 342.9 241.3 0) (effects (font (size 1.27 1.27)) (hide yes)))
  (pin "1")
  (pin "2")
  (pin "3"))
 (symbol (lib_id "PlantWatering:Part_2_V") (at 388.62 259.08 0) (unit 1) (exclude_from_sim no) (in_bom yes) (on_board yes) (dnp no)
  (property "Reference" "C1" (at 388.62 246.38 0) (effects (font (size 1.27 1.27))))
  (property "Value" "470uF" (at 388.62 271.78 0) (effects (font (size 1.27 1.27))))
  (property "Footprint" "Capacitor_THT:CP_Radial_D8.0mm_P3.50mm" (at 388.62 259.08 0) (effects (font (size 1.27 1.27)) (hide yes)))
  (property "Datasheet" "" (at 388.62 259.08 0) (effects (font (size 1.27 1.27)) (hide yes)))
  (property "Description" "" (at 388.62 259.08 0) (effects (font (size 1.27 1.27)) (hide yes)))
  (pin "1")
  (pin "2"))
 (wire (pts (xy 53.34 66.04) (xy 63.5 66.04)) (stroke (width 0) (type solid)))
 (wire (pts (xy 53.34 71.12) (xy 63.5 71.12)) (stroke (width 0) (type solid)))
 (wire (pts (xy 104.14 66.04) (xy 109.22 66.04)) (stroke (width 0) (type solid)))
 (wire (pts (xy 129.54 66.04) (xy 137.16 66.04)) (stroke (width 0) (type solid)))
 (wire (pts (xy 104.14 71.12) (xy 137.16 71.12)) (stroke (width 0) (type solid)))
 (wire (pts (xy 177.8 66.04) (xy 416.56 66.04)) (stroke (width 0) (type solid)))
 (wire (pts (xy 190.5 66.04) (xy 190.5 83.82)) (stroke (width 0) (type solid)))
 (wire (pts (xy 190.5 83.82) (xy 132.08 83.82)) (stroke (width 0) (type solid)))
 (wire (pts (xy 132.08 83.82) (xy 132.08 91.44)) (stroke (width 0) (type solid)))
 (wire (pts (xy 132.08 91.44) (xy 142.24 91.44)) (stroke (width 0) (type solid)))
 (wire (pts (xy 416.56 66.04) (xy 416.56 220.98)) (stroke (width 0) (type solid)))
 (wire (pts (xy 416.56 220.98) (xy 264.16 220.98)) (stroke (width 0) (type solid)))
 (junction (at 190.5 66.04) (diameter 1.016) (color 0 0 0 0))
 (junction (at 132.08 91.44) (diameter 1.016) (color 0 0 0 0))
 (text "+5V" (exclude_from_sim no) (at 194.31 64.77 0) (effects (font (size 1.27 1.27)) (justify left bottom)))
 (wire (pts (xy 35.56 71.12) (xy 53.34 71.12)) (stroke (width 0) (type solid)))
 (wire (pts (xy 137.16 71.12) (xy 177.8 71.12)) (stroke (width 0) (type solid)))
 (wire (pts (xy 35.56 71.12) (xy 35.56 274.32)) (stroke (width 0) (type solid)))
 (wire (pts (xy 35.56 274.32) (xy 388.62 274.32)) (stroke (width 0) (type solid)))
 (wire (pts (xy 187.96 114.3) (xy 134.62 114.3)) (stroke (width 0) (type solid)))
 (wire (pts (xy 134.62 114.3) (xy 134.62 119.38)) (stroke (width 0) (type solid)))
 (wire (pts (xy 134.62 119.38) (xy 53.34 119.38)) (stroke (width 0) (type solid)))
 (wire (pts (xy 53.34 119.38) (xy 53.34 137.16)) (stroke (width 0) (type solid)))
 (wire (pts (xy 53.34 137.16) (xy 53.34 152.4)) (stroke (width 0) (type solid)))
 (wire (pts (xy 53.34 152.4) (xy 45.72 152.4)) (stroke (width 0) (type solid)))
 (wire (pts (xy 187.96 114.3) (xy 299.72 114.3)) (stroke (width 0) (type solid)))
 (wire (pts (xy 299.72 114.3) (xy 370.84 114.3)) (stroke (width 0) (type solid)))
 (junction (at 35.56 71.12) (diameter 1.016) (color 0 0 0 0))
 (junction (at 35.56 152.4) (diameter 1.016) (color 0 0 0 0))
 (junction (at 35.56 274.32) (diameter 1.016) (color 0 0 0 0))
 (junction (at 137.16 71.12) (diameter 1.016) (color 0 0 0 0))
 (junction (at 187.96 114.3) (diameter 1.016) (color 0 0 0 0))
 (junction (at 134.62 114.3) (diameter 1.016) (color 0 0 0 0))
 (junction (at 134.62 119.38) (diameter 1.016) (color 0 0 0 0))
 (junction (at 53.34 119.38) (diameter 1.016) (color 0 0 0 0))
 (junction (at 53.34 137.16) (diameter 1.016) (color 0 0 0 0))
 (junction (at 53.34 152.4) (diameter 1.016) (color 0 0 0 0))
 (junction (at 45.72 152.4) (diameter 1.016) (color 0 0 0 0))
 (junction (at 299.72 114.3) (diameter 1.016) (color 0 0 0 0))
 (junction (at 370.84 114.3) (diameter 1.016) (color 0 0 0 0))
 (text "GND" (exclude_from_sim no) (at 56 118.11 0) (effects (font (size 1.27 1.27)) (justify left bottom)))
 (wire (pts (xy 187.96 109.22) (xy 299.72 109.22)) (stroke (width 0) (type solid)))
 (wire (pts (xy 299.72 109.22) (xy 370.84 109.22)) (stroke (width 0) (type solid)))
 (wire (pts (xy 198.12 109.22) (xy 198.12 96.52)) (stroke (width 0) (type solid)))
 (wire (pts (xy 198.12 96.52) (xy 48.26 96.52)) (stroke (width 0) (type solid)))
 (wire (pts (xy 48.26 96.52) (xy 48.26 134.62)) (stroke (width 0) (type solid)))
 (wire (pts (xy 48.26 116.84) (xy 45.72 116.84)) (stroke (width 0) (type solid)))
 (wire (pts (xy 48.26 134.62) (xy 58.42 134.62)) (stroke (width 0) (type solid)))
 (wire (pts (xy 58.42 134.62) (xy 58.42 149.86)) (stroke (width 0) (type solid)))
 (wire (pts (xy 58.42 149.86) (xy 76.2 149.86)) (stroke (width 0) (type solid)))
 (junction (at 198.12 109.22) (diameter 1.016) (color 0 0 0 0))
 (junction (at 299.72 109.22) (diameter 1.016) (color 0 0 0 0))
 (junction (at 370.84 109.22) (diameter 1.016) (color 0 0 0 0))
 (junction (at 48.26 116.84) (diameter 1.016) (color 0 0 0 0))
 (junction (at 48.26 134.62) (diameter 1.016) (color 0 0 0 0))
 (junction (at 58.42 134.62) (diameter 1.016) (color 0 0 0 0))
 (junction (at 58.42 149.86) (diameter 1.016) (color 0 0 0 0))
 (junction (at 45.72 116.84) (diameter 1.016) (color 0 0 0 0))
 (junction (at 76.2 149.86) (diameter 1.016) (color 0 0 0 0))
 (text "3V3" (exclude_from_sim no) (at 52.07 95.25 0) (effects (font (size 1.27 1.27)) (justify left bottom)))
 (wire (pts (xy 187.96 119.38) (xy 299.72 119.38)) (stroke (width 0) (type solid)))
 (wire (pts (xy 299.72 119.38) (xy 370.84 119.38)) (stroke (width 0) (type solid)))
 (wire (pts (xy 187.96 124.46) (xy 299.72 124.46)) (stroke (width 0) (type solid)))
 (wire (pts (xy 299.72 124.46) (xy 370.84 124.46)) (stroke (width 0) (type solid)))
 (junction (at 299.72 119.38) (diameter 1.016) (color 0 0 0 0))
 (junction (at 299.72 124.46) (diameter 1.016) (color 0 0 0 0))
 (junction (at 370.84 119.38) (diameter 1.016) (color 0 0 0 0))
 (junction (at 370.84 124.46) (diameter 1.016) (color 0 0 0 0))
 (wire (pts (xy 81.28 127) (xy 119.38 127)) (stroke (width 0) (type solid)))
 (wire (pts (xy 119.38 127) (xy 119.38 134.62)) (stroke (width 0) (type solid)))
 (wire (pts (xy 119.38 134.62) (xy 142.24 134.62)) (stroke (width 0) (type solid)))
 (wire (pts (xy 45.72 137.16) (xy 45.72 152.4)) (stroke (width 0) (type solid)))
 (wire (pts (xy 45.72 152.4) (xy 35.56 152.4)) (stroke (width 0) (type solid)))
 (wire (pts (xy 45.72 185.42) (xy 35.56 185.42)) (stroke (width 0) (type solid)))
 (wire (pts (xy 76.2 160.02) (xy 76.2 175.26)) (stroke (width 0) (type solid)))
 (wire (pts (xy 76.2 175.26) (xy 81.28 175.26)) (stroke (width 0) (type solid)))
 (wire (pts (xy 81.28 175.26) (xy 129.54 175.26)) (stroke (width 0) (type solid)))
 (wire (pts (xy 129.54 175.26) (xy 129.54 154.94)) (stroke (width 0) (type solid)))
 (wire (pts (xy 129.54 154.94) (xy 142.24 154.94)) (stroke (width 0) (type solid)))
 (junction (at 119.38 134.62) (diameter 1.016) (color 0 0 0 0))
 (junction (at 81.28 175.26) (diameter 1.016) (color 0 0 0 0))
 (junction (at 35.56 185.42) (diameter 1.016) (color 0 0 0 0))
 (junction (at 76.2 175.26) (diameter 1.016) (color 0 0 0 0))
 (junction (at 129.54 175.26) (diameter 1.016) (color 0 0 0 0))
 (wire (pts (xy 264.16 231.14) (xy 302.26 231.14)) (stroke (width 0) (type solid)))
 (wire (pts (xy 302.26 231.14) (xy 342.9 231.14)) (stroke (width 0) (type solid)))
 (wire (pts (xy 142.24 165.1) (xy 198.12 165.1)) (stroke (width 0) (type solid)))
 (wire (pts (xy 198.12 165.1) (xy 198.12 241.3)) (stroke (width 0) (type solid)))
 (wire (pts (xy 198.12 241.3) (xy 300.99 241.3)) (stroke (width 0) (type solid)))
 (wire (pts (xy 318.77 241.3) (xy 332.74 241.3)) (stroke (width 0) (type solid)))
 (wire (pts (xy 322.58 241.3) (xy 322.58 254)) (stroke (width 0) (type solid)))
 (wire (pts (xy 322.58 264.16) (xy 322.58 274.32)) (stroke (width 0) (type solid)))
 (wire (pts (xy 342.9 251.46) (xy 342.9 274.32)) (stroke (width 0) (type solid)))
 (wire (pts (xy 388.62 254) (xy 388.62 220.98)) (stroke (width 0) (type solid)))
 (wire (pts (xy 388.62 264.16) (xy 388.62 274.32)) (stroke (width 0) (type solid)))
 (junction (at 302.26 220.98) (diameter 1.016) (color 0 0 0 0))
 (junction (at 302.26 231.14) (diameter 1.016) (color 0 0 0 0))
 (junction (at 322.58 241.3) (diameter 1.016) (color 0 0 0 0))
 (junction (at 322.58 274.32) (diameter 1.016) (color 0 0 0 0))
 (junction (at 342.9 274.32) (diameter 1.016) (color 0 0 0 0))
 (junction (at 388.62 220.98) (diameter 1.016) (color 0 0 0 0))
 (junction (at 388.62 274.32) (diameter 1.016) (color 0 0 0 0))
 (sheet_instances
  (path ""
   (page "1")))
 (embedded_fonts no))
